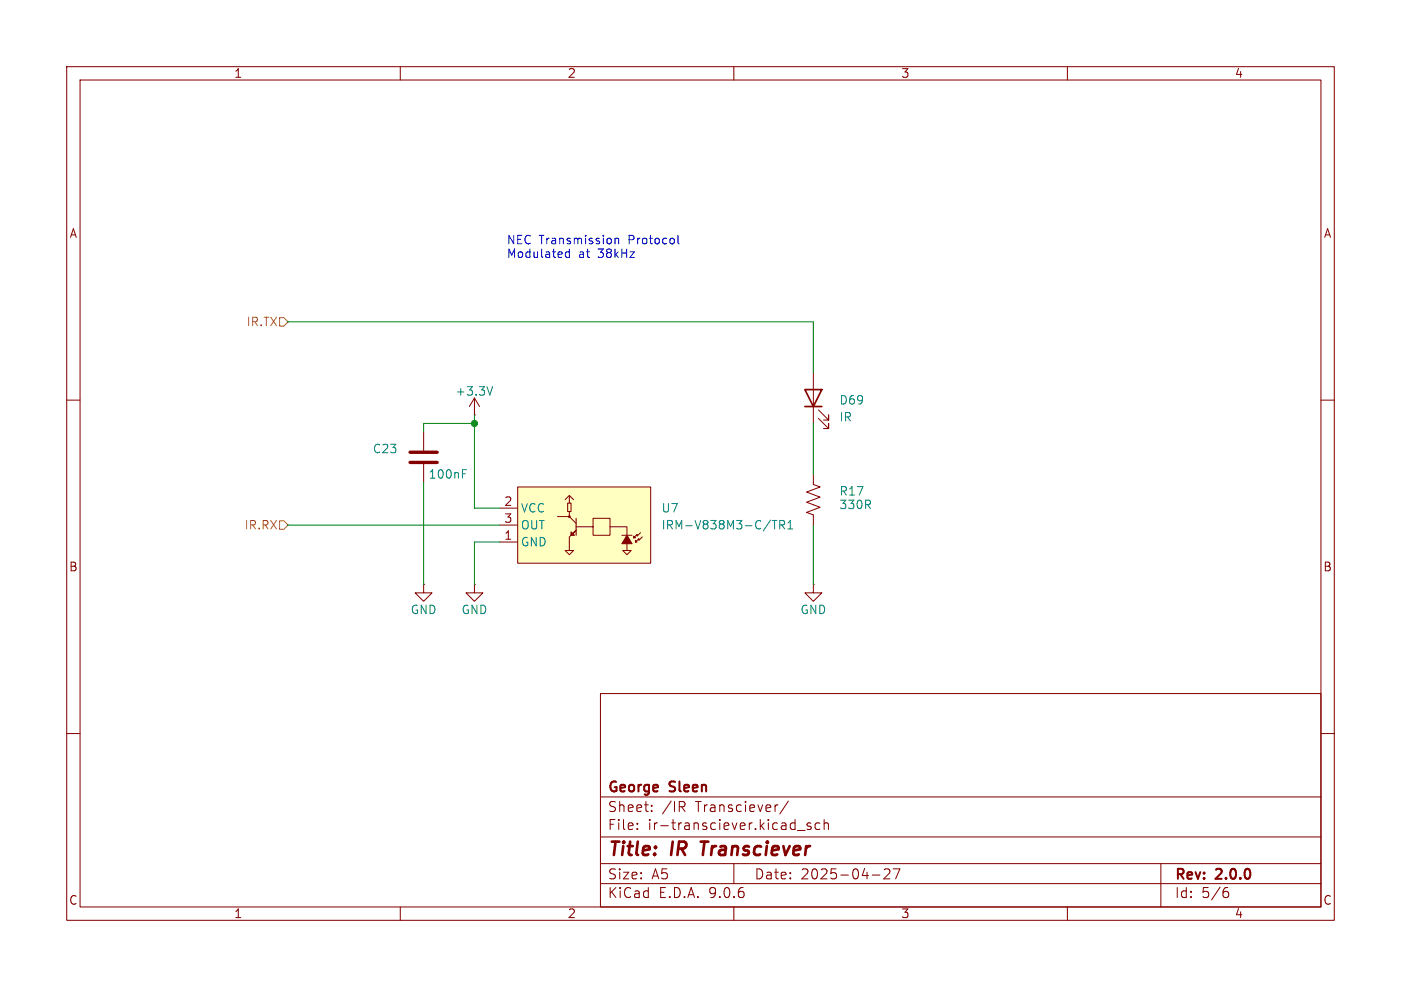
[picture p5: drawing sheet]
<svg xmlns="http://www.w3.org/2000/svg" width="210mm" height="148mm" viewBox="0 0 210 148" stroke-linecap="round" stroke-linejoin="round" font-family="sans-serif">
<path d="M0 0h210v148h-210z" fill="#fff" stroke="#fff" stroke-width=".15"/>
<g fill="none" stroke="#840000" stroke-width=".15">
<path d="M10 10h190v128h-190zM12 12h186v124h-186zM60 10v2M110 10v2M160 10v2M121.9 55.9v7.6M10 60h2M121.9 71.1v1.5l1 .4-2 .8 2 .7-2 .8 2 .8-2 .7 1 .4v1.5M122.7 62.7l1.5 1.6v-.8v.8h-.8M122.7 61.5l1.5 1.5v-.8v.8h-.8M198 60h2M121.9 87.6v1.3h1.3l-1.3 1.3-1.3-1.3h1.3"/>
<path d="M121.9 87.6h.1M10 110h2M90 104h108v32h-108zM90 119.5h108M198 110h2M60 136v2M90 132.5h108M90 129.5h108M90 125.5h108M95.5 124.2v.2M95.5 123.5v.1M97.7 121.5v.2"/>
<path d="M97.7 120.8v.1M102.2 121l.5 .7M102.5 120.3a.41 .41 0 0 1 0 .6M110 136v2M110 129.5v3M116.5 120.7h.1M118.2 120.1l-1.3 1.9M119.5 124.5h1.2M121.5 123.5l-.3-.1-.2 .2v.2l.5 .2v.3h-.5M122.9 123.5l-.4-.1-.3 .3v.4l.1 .2h.6M123.5 123.5a.37 .37 0 0 1 .7 .1v.8M123.5 122.9v1.5"/>
<path d="M130.8 131.2h1.1M132.5 130.4l.3-.1 .5 .1a.41 .41 0 0 1 0 .5l-.8 .9h.9M133.9 130.3h1l-.6 1.5M160 136v2M174 129.5v6.5M183.6 133.7h.4l.2 .2-.1 .5-.2 .2h-.3M184 133.1l-.4 .1"/>
</g>
<path d="M105 126.2h1.2M105.6 126.2l-.2 2" fill="none" stroke="#840000" stroke-width=".4"/>
<path d="M120.6 58.4h2.6l-1.3 2.6zM120.6 61h2.6" fill="none" stroke="#840000" stroke-width=".25"/>
<path d="M77.6 73h19.9v11.5h-19.9z" fill="#ffffc2"/>
<g fill="none" stroke="#840000" stroke-width=".15">
<path d="M71.1 59.7l-.7 1.3M71.1 59.7l.8 1.3M71.1 59.7v2.5M63.5 64.8v2.8M63.5 69.6v2.8M71.1 62.2h.1M74.9 76.2h2.6M74.9 78.7h2.6M77.6 73h19.9v11.5h-19.9zM83.6 77.5h1.7M84.7 74.9l.6-.6 .7 .6M85.3 76.7h-.2v-1.3h.5v1.3h-.3v.8"/>
<path d="M85.3 74.4v1M85.3 77.5l1.1 1M86.4 79v1.3M86.4 79h2.5v-1.3h2.5v2.6h-2.5v-1.3M86.4 77.7v1.3M91.4 79h2.6v1.3M96 79.9l-.5 .5v-.3l-.5 .5M63.5 87.6v1.3h1.3l-1.3 1.3-1.3-1.3h1.3M63.5 87.6h.1M71.1 87.6v1.3h1.3l-1.3 1.3-1.3-1.3h1.3M71.1 87.6h.1M74.9 81.3h2.6"/>
<path d="M84.7 82.6h1.3l-.7 .6zM85.6 80.3l-.3 .2v2.1M93.2 80.3h1.5M93.3 82.6h1.3l-.6 .6zM94 81.3v1.3M95 80.4l.2 .2h-.2zM95.2 81l.3 .3h-.3zM96.3 80.5l-.5 .5v-.2l-.6 .5"/>
<circle cx="85.3" cy="77.5" r=".13"/>
</g>
<g fill="#840000" stroke="#840000" stroke-width=".15">
<path d="M85.6 79.8l.5 .5h-.5l.8-.8-.8 .8z"/>
<path d="M94 80.3l.7 1.2h-1.5z"/>
</g>
<path d="M73.8 58l-.4 1.3M69.3 71h.4M69.3 70.4h.6M115.5 78l-1.1 1.6M115.7 78h.8M116.1 78v1.3M116.9 78.7h.6l.1-.2v-.3l-.2-.2h-.5v1.3M117.2 78.7l.4 .6M118.1 79.3h.7M118.1 78.4l.4-.4v1.3" fill="none" stroke="#008484" stroke-width=".15"/>
<path d="M61.5 67.8h4M61.5 69.3h4" fill="none" stroke="#840000" stroke-width=".51"/>
<path d="M41.9 47.6h.6l.7 .7-.7 .6h-.6zM41.9 78.1h.6l.7 .6-.7 .7h-.6z" fill="none" stroke="#848400" stroke-width=".15"/>
<path d="M43.2 48.3h78.7v7.6M43.2 78.7h31.7M63.5 72.4v15.2M71.1 63.5h-7.6v1.3M71.1 62.2v14h3.8M121.9 63.5v7.6M121.9 78.7v8.9M74.9 81.3h-3.8v6.3" fill="none" stroke="#008400" stroke-width=".15"/>
<path d="M85.4 37.3v1.3M85.4 37.8h-.4l-.2 .2v.4l.1 .1h.5M92.2 35.7v.9M92.2 35.8l.2-.1 .3 .1v.8M101.6 35.3v1.1l.2 .2" fill="none" stroke="#0000c2" stroke-width=".15"/>
<circle cx="71.1" cy="63.5" r=".46" fill="#008400" stroke="#008400" stroke-width=".15"/>
<g font-size="2.8" fill="#840000">
<text x="91" y="128.9">Title:</text>
<text x="100.7" y="128.9">IR</text>
<text x="105.9" y="128.9">Transciever</text>
</g>
<g font-size="2.1" fill="#840000">
<text x="91" y="119.2">George</text>
<text x="100.5" y="119.2">Sleen</text>
<text x="91" y="124.7">File:</text>
<text x="91" y="122">Sheet:</text>
<text x="97.1" y="124.7">ir-transciever.kicad_sch</text>
<text x="99.2" y="122">/IR</text>
<text x="104.3" y="122">Transciever/</text>
<text x="91" y="134.9">KiCad</text>
<text x="91" y="132.1">Size:</text>
<text x="97.7" y="132.1">A5</text>
<text x="98.7" y="134.9">E.D.A.</text>
<text x="106.3" y="134.9">9.0.6</text>
<text x="113" y="132.1">Date:</text>
<text x="120" y="132.1">2025-04-27</text>
<text x="176" y="132.3">Rev:</text>
<text x="176" y="134.9">Id:</text>
<text x="180.1" y="134.9">5/6</text>
<text x="182.4" y="132.3">2.0.0</text>
</g>
<g font-size="1.8" fill="#840000">
<text x="35" y="11.9">1</text>
<text x="85" y="11.9">2</text>
<text x="135" y="11.9">3</text>
<text x="185" y="11.9">4</text>
<text x="10.3" y="35.9">A</text>
<text x="198.4" y="35.9">A</text>
<text x="75.5" y="75.9">2</text>
<text x="75.5" y="78.5">3</text>
<text x="75.5" y="81">1</text>
<text x="10.3" y="85.9">B</text>
<text x="198.3" y="85.9">B</text>
<text x="10.3" y="135.9">C</text>
<text x="35" y="137.9">1</text>
<text x="85" y="137.9">2</text>
<text x="135" y="137.9">3</text>
<text x="185" y="137.9">4</text>
<text x="198.3" y="135.9">C</text>
</g>
<g font-size="1.8" fill="#0000c2">
<text x="75.9" y="37">NEC Transmission</text>
<text x="75.9" y="39">Modulated</text>
<text x="86.7" y="39">at</text>
<text x="89.8" y="39">38kHz</text>
<text x="94.3" y="37">Protocol</text>
</g>
<g font-size="1.8" fill="#848400">
<text x="36.9" y="49.1">IR.TX</text>
<text x="36.6" y="79.6">IR.RX</text>
</g>
<g font-size="1.8" fill="#008484">
<text x="68.2" y="59.5">+3.3V</text>
<text x="125.7" y="60.9">D69</text>
<text x="125.7" y="63.4">IR</text>
<text x="55.8" y="68.2">C23</text>
<text x="64.1" y="72">100nF</text>
<text x="78" y="77.1">VCC</text>
<text x="99.1" y="77.1">U7</text>
<text x="125.7" y="76.6">330R</text>
<text x="125.7" y="74.5">R17</text>
<text x="78" y="79.6">OUT</text>
<text x="78" y="82.1">GND</text>
<text x="99.1" y="79.6">IRM-V838M3-C/TR1</text>
<text x="61.5" y="92.3">GND</text>
<text x="69.1" y="92.3">GND</text>
<text x="119.9" y="92.3">GND</text>
</g>
</svg>
